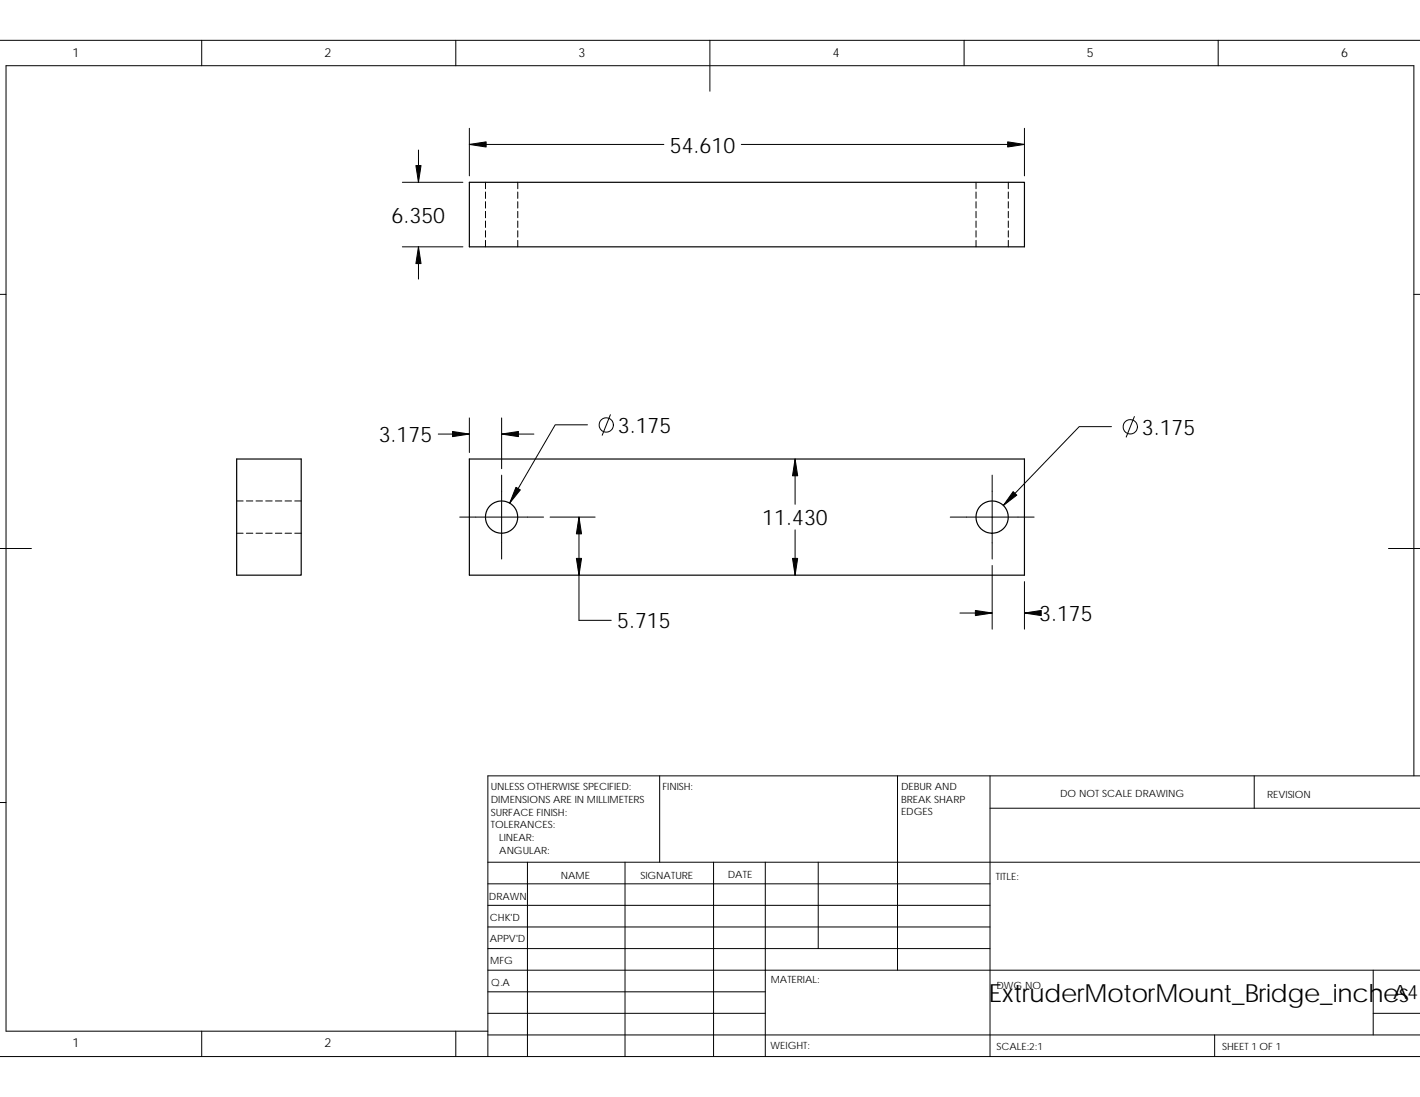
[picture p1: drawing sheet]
<svg xmlns="http://www.w3.org/2000/svg" width="279mm" height="216mm" viewBox="0 0 279 216" stroke-linecap="round" stroke-linejoin="round" font-family="sans-serif">
<g fill="none" stroke="#000" stroke-width=".2">
<path d="M0 7.9h279.4M39.7 7.9v5M89.7 7.9v5M139.7 7.9v10M189.7 7.9v5M239.7 7.9v5M79.2 35.9h11.9M82.3 29.5v6.4M92.4 25.3v9.3M92.4 28.4h38.2M95.5 35.9v1.2M95.5 37.8v1.3"/>
<path d="M95.5 39.7v1.3M101.9 35.9v1.2M101.9 37.8v1.3M101.9 39.7v1.3M145.9 28.4h55.7M192 35.9v1.2M192 37.8v1.3M192 39.7v1.3M198.4 35.9v1.2M198.4 37.8v1.3M198.4 39.7v1.3M201.6 25.3v9.3"/>
<path d="M0 57.9h1.2M79.2 48.6h11.9M82.3 48.6v6.3M95.5 41.6v1.3M95.5 43.5v1.3M95.5 45.4v1.3M95.5 47.3v1.3M101.9 41.6v1.3M101.9 43.5v1.3M101.9 45.4v1.3M101.9 47.3v1.3M192 41.6v1.3"/>
<path d="M192 43.5v1.3M192 45.4v1.3M192 47.3v1.3M198.4 41.6v1.3M198.4 43.5v1.3M198.4 45.4v1.3M198.4 47.3v1.3M278.2 57.9h1.2M46.6 98.6h1.2M48.5 98.6h1.2M50.4 98.6h1.2M52.3 98.6h1.3"/>
<path d="M54.2 98.6h1.3M56.1 98.6h1.3M58 98.6h1.3M86.2 85.4h6.2M92.4 82.3v6.8M98.7 82.3v9.9M98.7 93.5v16.5M98.7 85.4h6.4M115.6 83.6h-6.4l-8.9 15.4M120.1 81.6l-1.6 4.1M156.4 90.3v9M195.2 93.5v16.5"/>
<path d="M218.7 84h-6.4l-14.9 15.5M223.2 82l-1.6 4M0 107.9h6.2M46.6 104.9h1.2M48.5 104.9h1.2M50.4 104.9h1.2M52.3 104.9h1.3M54.2 104.9h1.3M56.1 104.9h1.3M58 104.9h1.3M90.4 101.8h16.6M108.2 101.8h8.9"/>
<path d="M113.9 101.8v20.3h6.4M156.4 104.3v8.9M187 101.8h16.5M195.2 111.3v12.5M201.6 114.5v9.3M273.2 107.9h6.2M188.9 120.6h6.3M201.6 120.6h1.7M0 157.9h1.2M129.8 152.7v17M176.6 152.7v38.2M194.8 159.1h84.6"/>
<path d="M194.8 152.7v55.2M246.8 152.7v6.4M278.2 152.7v-139.8h-277v190h94.8M279.4 152.7h-183.4v55.2M96 169.7h183.4M96 178.2h98.8M96 173.9h98.8M103.8 169.7v38.2M123 169.7v38.2M140.4 169.7v38.2M150.6 169.7v38.2M161 169.7v17"/>
<path d="M96 195.2h54.6M96 190.9h183.4M96 199.4h54.6M96 186.7h98.8M96 182.4h98.8M270.2 190.9v12.8M270.2 199.4h9.2M0 207.9h279.4M39.7 202.9v5M89.7 202.9v5M96 203.7h183.4M239 203.7v4.2"/>
<circle cx="119.3" cy="83.6" r="1.41"/>
<circle cx="222.4" cy="84" r="1.42"/>
</g>
<g fill="none" stroke="#000" stroke-width=".23">
<path d="M92.4 35.9h109.2v12.7h-109.2zM46.6 90.3h12.7v22.9h-12.7zM92.4 90.3h109.2v22.9h-109.2z"/>
<circle cx="98.7" cy="101.8" r="3.2"/>
<circle cx="195.2" cy="101.8" r="3.2"/>
</g>
<g fill="#000" stroke="#000" stroke-width=".2">
<path d="M81.8 32.6h1l-.5 3.3z" fill-rule="evenodd"/>
<path d="M92.4 28.4l3.3-.5v1z" fill-rule="evenodd"/>
<path d="M198.3 27.9l3.3 .5-3.3 .5z" fill-rule="evenodd"/>
<path d="M82.3 48.6l.5 3.3h-1z" fill-rule="evenodd"/>
<path d="M89 84.9l3.4 .5-3.4 .5z" fill-rule="evenodd"/>
<path d="M98.7 85.4l3.3-.5v1z" fill-rule="evenodd"/>
<path d="M101.5 95.9l.9 .5-2.1 2.6z" fill-rule="evenodd"/>
<path d="M156.4 90.3l.6 3.3h-1.1z" fill-rule="evenodd"/>
<path d="M199.3 96.8l.8 .7-2.7 2z" fill-rule="evenodd"/>
<path d="M113.4 109.9h1l-.5 3.3z" fill-rule="evenodd"/>
<path d="M113.9 101.8l.5 3.3h-1z" fill-rule="evenodd"/>
<path d="M155.9 109.9h1.1l-.6 3.3z" fill-rule="evenodd"/>
<path d="M191.9 120.1l3.3 .5-3.3 .6z" fill-rule="evenodd"/>
<path d="M201.6 120.6l3.3-.5v1.1z" fill-rule="evenodd"/>
</g>
<text font-size="4.9" x="194.6" y="197.2">ExtruderMotorMount_Bridge_inches</text>
<g font-size="4.2">
<text x="131.8" y="30">54.610</text>
<text x="77" y="43.8">6.350</text>
<text x="74.5" y="87">3.175</text>
<text x="121.6" y="85.2">3.175</text>
<text x="224.7" y="85.5">3.175</text>
<text x="150" y="103.4">11.430</text>
<text x="121.4" y="123.7">5.715</text>
<text x="204.5" y="122.2">3.175</text>
</g>
<text font-size="3.9" x="274.1" y="196.6">A4</text>
<g font-size="2.5">
<text x="14.3" y="11.2">1</text>
<text x="63.9" y="11.2">2</text>
<text x="113.9" y="11.2">3</text>
<text x="163.9" y="11.2">4</text>
<text x="213.8" y="11.2">5</text>
<text x="263.9" y="11.2">6</text>
<text x="14.3" y="206.1">1</text>
<text x="63.9" y="206.1">2</text>
</g>
<g font-size="2">
<text x="96.6" y="155.6">UNLESS OTHERWISE SPECIFIED:</text>
<text x="130.4" y="155.6">FINISH:</text>
<text x="177.3" y="155.5">DEBUR AND</text>
<text x="96.6" y="158.1">DIMENSIONS ARE IN MILLIMETERS</text>
<text x="96.6" y="160.5">SURFACE FINISH:</text>
<text x="177.3" y="160.5">EDGES</text>
<text x="177.3" y="158">BREAK SHARP</text>
<text x="208.6" y="156.9">DO NOT SCALE DRAWING</text>
<text x="249.3" y="157.1">REVISION</text>
<text x="96.6" y="163">TOLERANCES:</text>
<text x="98.2" y="165.5">LINEAR:</text>
<text x="98.2" y="168">ANGULAR:</text>
<text x="110.3" y="173">NAME</text>
<text x="126" y="172.9">SIGNATURE</text>
<text x="143.2" y="172.9">DATE</text>
<text x="195.9" y="173.2">TITLE:</text>
<text x="96.2" y="177">DRAWN</text>
<text x="96.4" y="181.3">CHK'D</text>
<text x="96.4" y="185.4">APPV'D</text>
<text x="96.4" y="189.7">MFG</text>
<text x="96.7" y="194.1">Q.A</text>
<text x="151.6" y="193.5">MATERIAL:</text>
<text x="196.1" y="194.6">DWG NO.</text>
<text x="151.6" y="206.5">WEIGHT:</text>
<text x="196.1" y="206.6">SCALE:2:1</text>
<text x="240.5" y="206.6">SHEET 1 OF 1</text>
</g>
</svg>
